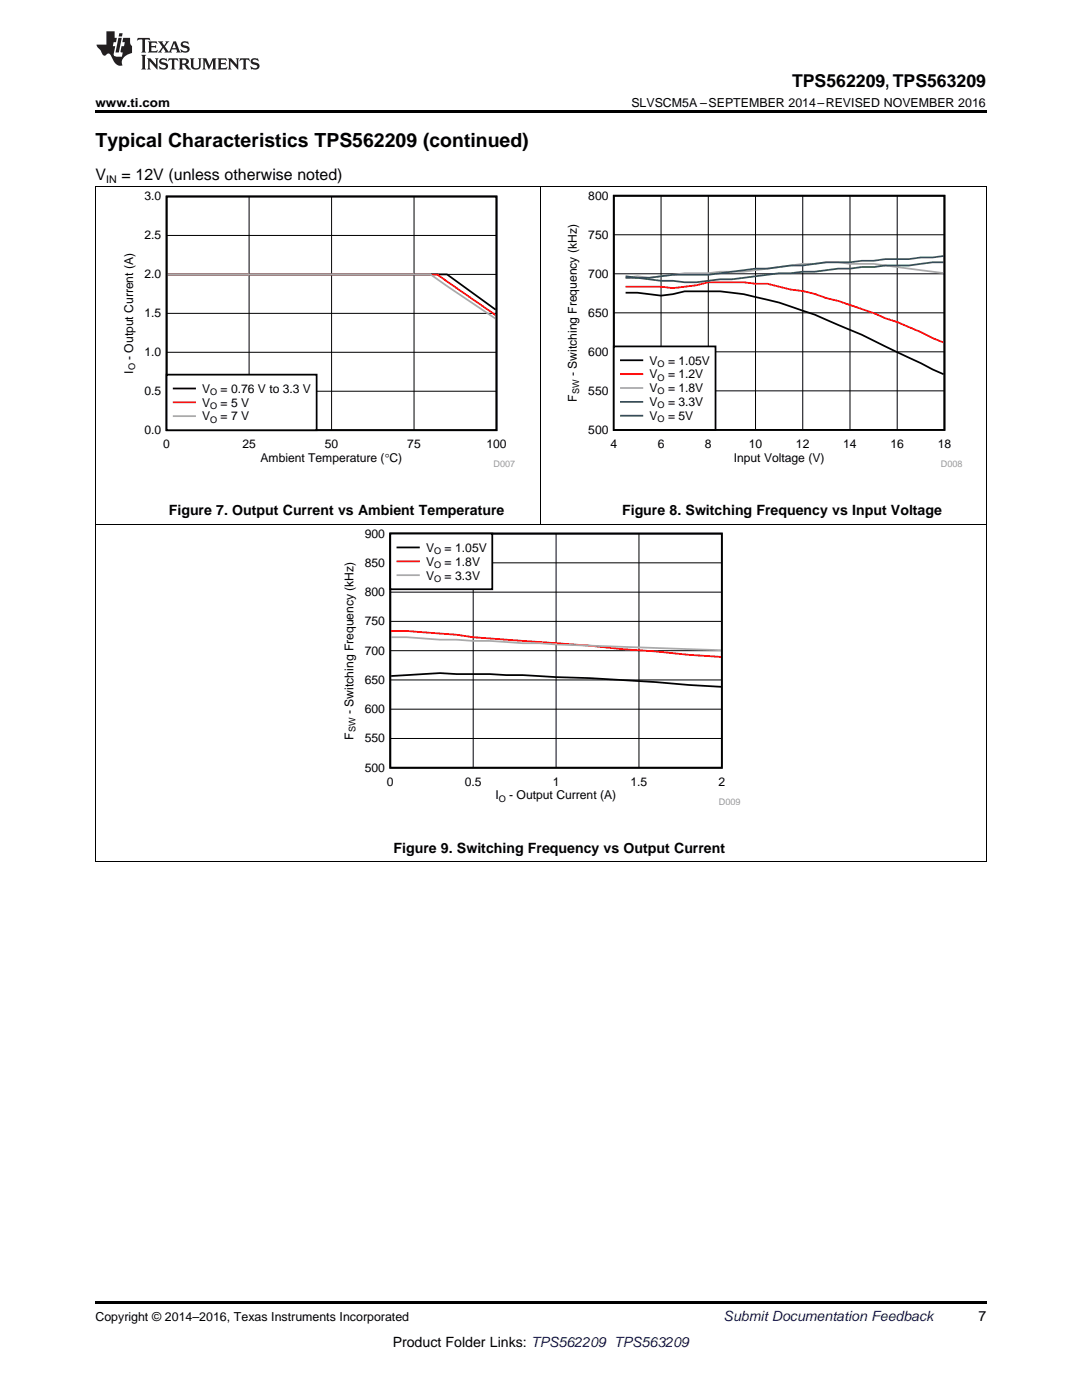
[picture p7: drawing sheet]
<svg xmlns="http://www.w3.org/2000/svg" width="216mm" height="279mm" viewBox="0 0 216 279" stroke-linecap="round" stroke-linejoin="round" font-family="sans-serif">
<path d="M19 259.7h177.8v.5h-177.8z" fill="#000"/>
<path d="M19.1 104.6v67.4M196.8 104.6v67.4M19 172h177.8" fill="none" stroke="#000" stroke-width=".2"/>
<path d="M68.2 105.6h79.5v55.1h-79.5z" fill-rule="evenodd" fill="#fff"/>
<path d="M77.9 106.5h66.1v46.7h-66.1zM78 134.9l9.8-.6 3.3 .2h6.6l3.3 .2h3.3l6.7 .4a457 457 0 0 1 26.4 1.6l6.5 .4" fill="none" stroke="#000" stroke-width=".35"/>
<path d="M77.9 118.2h66.1M77.9 112.3h66.1M94.4 106.5v46.7M111 106.5v46.7M127.5 106.5v46.7M77.9 135.7h66.1M77.9 129.9h66.1M77.9 124h66.1M77.9 147.4h66.1M77.9 141.5h66.1" fill="none" stroke="#000" stroke-width=".2"/>
<path d="M78 125.9h3.2l6.6 .5a711 711 0 0 0 29.8 2.5l6.6 .7 19.7 1.5" fill="none" stroke="#f00" stroke-width=".35"/>
<path d="M78 127.2h3.2l6.6 .5 9.9 .2a1261.6 1261.6 0 0 0 46.2 1.9" fill="none" stroke="#aaa" stroke-width=".35"/>
<path d="M77.9 106.5h20.3v11.1h-20.3z" fill-rule="evenodd" fill="#fff"/>
<path d="M77.9 106.5h20.3v11.1h-20.3zM79.3 109.3h4.3" fill="none" stroke="#000" stroke-width=".35"/>
<path d="M79.3 112h4.3" fill="none" stroke="#f00" stroke-width=".35"/>
<path d="M79.3 114.8h4.3" fill="none" stroke="#aaa" stroke-width=".35"/>
<path d="M19.1 37.3v67.3M107.9 37.3v67.3M196.8 37.3v67.3M19 104.6h177.8" fill="none" stroke="#000" stroke-width=".2"/>
<path d="M24.3 38.3h78.4v55h-78.4z" fill-rule="evenodd" fill="#fff"/>
<path d="M33.2 39.2h65.9v46.7h-65.9zM33.4 54.8h55.8l9.7 7" fill="none" stroke="#000" stroke-width=".35"/>
<path d="M49.7 39.2v46.7M66.2 39.2v46.7M82.6 39.2v46.7M33.2 54.8h65.9M33.2 47h65.9M33.2 78.1h65.9M33.2 70.3h65.9M33.2 62.5h65.9" fill="none" stroke="#000" stroke-width=".2"/>
<path d="M33.4 54.8h53.8l11.7 8.1" fill="none" stroke="#f00" stroke-width=".35"/>
<path d="M33.4 54.8h52.5l13 8.8" fill="none" stroke="#aaa" stroke-width=".35"/>
<path d="M33.2 74.8h30v11h-30z" fill-rule="evenodd" fill="#fff"/>
<path d="M33.2 74.8h30v11.1h-30zM34.7 77.5h4.2" fill="none" stroke="#000" stroke-width=".35"/>
<path d="M34.7 80.3h4.2" fill="none" stroke="#f00" stroke-width=".35"/>
<path d="M34.7 83.1h4.2" fill="none" stroke="#aaa" stroke-width=".35"/>
<path d="M112.8 38.2h79.2v55.1h-79.2z" fill-rule="evenodd" fill="#fff"/>
<path d="M122.5 39.1h66v46.7h-66zM124.8 58.4h2.4l4.7 .6 2.4-.3 2.3-.6a50.2 50.2 0 0 1 16.5 1.7l2.4 .6 2.3 .8a58 58 0 0 1 9.4 3.6 102.1 102.1 0 0 1 11.8 5.5l9.3 4.4" fill="none" stroke="#000" stroke-width=".35"/>
<path d="M131.9 39.1v46.7M141.3 39.1v46.7M150.8 39.1v46.7M160.2 39.1v46.7M169.6 39.1v46.7M179 39.1v46.7M122.5 54.6h66M122.5 46.9h66M122.5 78h66M122.5 70.2h66M122.5 62.4h66" fill="none" stroke="#000" stroke-width=".2"/>
<path d="M124.8 57.2h7.1l2.4 .3 4.7-.6 2.3-.6h7.1l2.4 .3h2.3l4.7 1.2 2.4 .3 2.3 .6 2.4 .8 2.3 .6 7.1 2.4 2.4 1a69.2 69.2 0 0 1 9.4 4l2.2 .9" fill="none" stroke="#f00" stroke-width=".35"/>
<path d="M188.3 54.5l-14-1.8h-4.7l-2.4-.4h-2.3l-2.4 .4h-2.3l-11.8 1.5h-4.7l-2.4 .3h-4.7l-7.1 .9-2.3-.3-2.4 .3" fill="none" stroke="#aaa" stroke-width=".35"/>
<path d="M188.3 51.1l-2.2 .3h-2.4l-2.3 .3h-4.7l-2.4 .3h-2.3l-2.4 .3h-4.7l-4.7 .7h-2.4l-4.7 .6h-2.3l-9.5 1.2h-7l-4.8 .6h-4.7" fill="none" stroke="#295c75" stroke-width=".35"/>
<path d="M188.3 52.3h-2.2l-4.7 .7h-4.7l-2.4 .3h-2.3l-2.4 .3h-2.4l-4.7 .6h-2.3l-2.4 .3h-2.3l-9.5 1.2h-2.3l-4.7 .6-7.1-.3-7.1-.9" fill="none" stroke="#286b49" stroke-width=".35"/>
<path d="M122.5 69.1h20.3v16.7h-20.3z" fill-rule="evenodd" fill="#fff"/>
<path d="M122.5 69.1h20.3v16.7h-20.3zM123.9 71.9h4.3" fill="none" stroke="#000" stroke-width=".35"/>
<path d="M123.9 74.7h4.3" fill="none" stroke="#f00" stroke-width=".35"/>
<path d="M123.9 77.4h4.3" fill="none" stroke="#aaa" stroke-width=".35"/>
<path d="M123.9 80.2h4.3" fill="none" stroke="#295c75" stroke-width=".35"/>
<path d="M123.9 83h4.3" fill="none" stroke="#286b49" stroke-width=".35"/>
<path d="M19 37.2h177.8" fill="none" stroke="#000" stroke-width=".2"/>
<path d="M19 22h177.8v.5h-177.8z" fill="#000"/>
<g fill="#231f20">
<path d="M27.5 7.6l-.1 .5 .4-.2h.6v.1v2.1l-.2 .4h1l-.3-.4v-2.1l.1-.1h.5l.5 .2-.2-.5zM29.5 8.3l.2 .3v1.5l-.2 .4h1.8l.2-.6a1.04 1.04 0 0 1-1.3 .2v-.7h.6l.3 .2v-.6l-.3 .2h-.6v-.6l.8-.1 .4 .3-.2-.5zM31.5 8.3l.9 1.1-.9 1.1h.8l-.2-.2 .5-.7 .4 .7-.2 .2h1.5l-.1-.2 .1-.4h.9l.1 .4-.2 .2h1l-.3-.3-.7-1.9h-.5l-.9 2-.8-1 .9-1h-.8l.1 .3-.3 .5-.4-.6 .2-.2zM34.7 8.6l.4 1h-.7zM36.3 8.4a.63 .63 0 0 0-.2 .7 .63 .63 0 0 0 .6 .4l.6 .2 .1 .2a.75 .75 0 0 1-.7 .4 .75 .75 0 0 1-.6-.5l.1 .7 .1-.1a1.11 1.11 0 0 0 1.5-.6 1.13 1.13 0 0 0-1.2-.8l-.1-.4a1.04 1.04 0 0 1 1.2 .2l-.2-.5-.1 .1-.5-.2zM28.2 10.9l.2 .4v2.2l-.2 .4h1l-.3-.4v-2.2l.3-.4zM29.3 11.6l.3 .4v1.5l-.3 .4h.8l-.2-.4v-1.3l1.5 1.7v-1.9l.2-.4h-.7l.2 .4v.9l-1.1-1.3zM32 11.8a.62 .62 0 0 0-.2 .7 .62 .62 0 0 0 .6 .4l.6 .1 .1 .3a.76 .76 0 0 1-.7 .3 .76 .76 0 0 1-.6-.4l.1 .7 .1-.1a1.11 1.11 0 0 0 1.5-.6 1.13 1.13 0 0 0-1.2-.8l-.1-.4a1.04 1.04 0 0 1 1.2 .2l-.2-.6-.1 .1-.5-.1zM33.7 11.6l-.2 .6a.61 .61 0 0 1 .8-.3v1.6l-.2 .4h.9l-.2-.4v-1.6a.63 .63 0 0 1 .8 .3l-.2-.6zM35.6 11.6l.3 .4v1.5l-.3 .4h1l-.2-.2v-.8l.5 .2a.76 .76 0 0 0 1.2 .7l-1-1a.58 .58 0 0 0 .6-.5 .58 .58 0 0 0-.5-.6zM36.4 11.9h.1a.45 .45 0 0 1 .5 .1 .45 .45 0 0 1 .1 .5l-.7 .2zM37.9 11.6l.2 .2a2.17 2.17 0 0 0 .3 1.9 .99 .99 0 0 0 1.6-.6v-1.1l.2-.4h-.7l.2 .2a1.92 1.92 0 0 1-.2 1.8 .6 .6 0 0 1-.9-.5v-1.1l.2-.4zM40.4 11.6l.2 .4v1.5l-.2 .4h.7l-.2-.4v-1.4l.8 1.8 .8-1.8v1.4l-.2 .4h.9l-.2-.4v-1.5l.2-.4h-.8l-.6 1.5-.6-1.5zM43.4 11.6l.2 .4v1.5l-.2 .4h1.8l.2-.6a1.04 1.04 0 0 1-1.3 .1v-.6h.5l.4 .2v-.6l-.4 .2h-.5v-.7h.8l.3 .3-.1-.6zM45.5 11.6l.2 .4v1.5l-.2 .4h.7l-.2-.4v-1.3l1.5 1.7v-1.9l.2-.4h-.7l.2 .4v.9l-1.1-1.3zM47.9 11.6l-.1 .6a.61 .61 0 0 1 .8-.3v1.6l-.3 .4h1l-.3-.4 .1-1.6a.63 .63 0 0 1 .7 .3l-.1-.6zM50.2 11.8a.62 .62 0 0 0-.2 .7 .62 .62 0 0 0 .6 .4l.6 .1 .2 .3a.76 .76 0 0 1-.8 .3 .76 .76 0 0 1-.6-.4l.1 .7 .2-.1a1.11 1.11 0 0 0 1.5-.6 1.13 1.13 0 0 0-1.3-.8l-.1-.4a1.04 1.04 0 0 1 1.2 .2l-.1-.6-.2 .1-.5-.1z"/>
<path d="M21.2 6.3v2.6h-1.9l.1 .4 .7 .9a.91 .91 0 0 0 1 .8 .56 .56 0 0 1 .5-.3 .56 .56 0 0 1 .5 .3l.4 .8a1.53 1.53 0 0 0 1.9 1.2 1.54 1.54 0 0 1 1-2.1l.9-.3v-1.4a1.52 1.52 0 0 1-.3-1.6h-1.4l-.2 .8h.5l-.2 .8h-.4l-.2 1v.2l.4 .1-.2 .8a1.93 1.93 0 0 1-1.6-.3l.3-1.8h-.5l.2-.8h.4l.2-.8h-.4v-1.3zM23.6 7.6l-.6 2.9h.7l.6-2.9zM23.8 6.6l-.1 .7h.6l.2-.7z"/>
</g>
<text font-size="3.9" x="19" y="29.3">Typical Characteristics TPS562209 (continued)</text>
<text font-size="3.5" x="158" y="17.3">TPS562209, TPS563209</text>
<g font-size="3.2">
<text x="19" y="36">V</text>
<text x="24.2" y="36">= 12V (unless otherwise noted)</text>
</g>
<g font-size="2.8">
<text x="33.7" y="102.9">Figure 7. Output Current vs Ambient Temperature</text>
<text x="124.1" y="102.9">Figure 8. Switching Frequency vs Input Voltage</text>
<text x="78.5" y="170.3">Figure 9. Switching Frequency vs Output Current</text>
<text x="195.3" y="263.6">7</text>
<text x="78.4" y="268.9">Product Folder Links: TPS562209 TPS563209</text>
</g>
<text font-size="2.8" fill="#0000c8" x="144.4" y="263.6">Submit Documentation Feedback</text>
<g font-size="2.5">
<text x="19" y="21.4">www.ti.com</text>
<text x="126" y="21.4">SLVSCM5A –SEPTEMBER 2014–REVISED NOVEMBER 2016</text>
<text x="19" y="263.6">Copyright © 2014–2016, Texas Instruments Incorporated</text>
</g>
<g font-size="2.4">
<text x="28.8" y="40">3.0</text>
<text x="117.4" y="39.9">800</text>
<text x="28.8" y="47.8">2.5</text>
<text x="117.4" y="47.6">750</text>
<text x="28.8" y="55.6">2.0</text>
<text x="117.4" y="55.4">700</text>
<text x="28.8" y="63.3">1.5</text>
<text x="117.4" y="63.2">650</text>
<text x="26.6" y="71.8" transform="rotate(-90 26.6 71.8)">- Output Current (A)</text>
<text x="28.8" y="71.1">1.0</text>
<text x="117.4" y="71">600</text>
<text x="26.6" y="74.6" transform="rotate(-90 26.6 74.6)">I</text>
<text x="115.1" y="75.1" transform="rotate(-90 115.1 75.1)">- Switching Frequency (kHz)</text>
<text x="129.6" y="72.8">V</text>
<text x="129.6" y="75.5">V</text>
<text x="133.3" y="72.8">= 1.05V</text>
<text x="133.3" y="75.5">= 1.2V</text>
<text x="28.8" y="78.9">0.5</text>
<text x="40.3" y="78.4">V</text>
<text x="40.3" y="81.2">V</text>
<text x="40.3" y="83.9">V</text>
<text x="44" y="78.4">= 0.76 V to 3.3 V</text>
<text x="44" y="81.2">= 5 V</text>
<text x="44" y="83.9">= 7 V</text>
<text x="115.1" y="80.2" transform="rotate(-90 115.1 80.2)">F</text>
<text x="117.4" y="78.8">550</text>
<text x="129.6" y="78.3">V</text>
<text x="129.6" y="81.1">V</text>
<text x="129.6" y="83.8">V</text>
<text x="133.3" y="78.3">= 1.8V</text>
<text x="133.3" y="81.1">= 3.3V</text>
<text x="133.3" y="83.8">= 5V</text>
<text x="28.8" y="86.6">0.0</text>
<text x="32.6" y="89.4">0</text>
<text x="48.4" y="89.4">25</text>
<text x="64.8" y="89.4">50</text>
<text x="81.3" y="89.4">75</text>
<text x="97.1" y="89.4">100</text>
<text x="117.4" y="86.6">500</text>
<text x="121.8" y="89.3">4</text>
<text x="131.2" y="89.3">6</text>
<text x="140.7" y="89.3">8</text>
<text x="149.4" y="89.3">10</text>
<text x="158.8" y="89.3">12</text>
<text x="168.3" y="89.3">14</text>
<text x="177.7" y="89.3">16</text>
<text x="187.1" y="89.3">18</text>
<text x="52" y="92.2">Ambient Temperature (qC)</text>
<text x="146.4" y="92.1">Input Voltage (V)</text>
<text x="72.8" y="107.3">900</text>
<text x="72.8" y="113.1">850</text>
<text x="85" y="110.1">V</text>
<text x="85" y="112.9">V</text>
<text x="88.7" y="110.1">= 1.05V</text>
<text x="88.7" y="112.9">= 1.8V</text>
<text x="72.8" y="119">800</text>
<text x="85" y="115.7">V</text>
<text x="88.7" y="115.7">= 3.3V</text>
<text x="72.8" y="124.8">750</text>
<text x="72.8" y="130.7">700</text>
<text x="72.8" y="136.5">650</text>
<text x="70.5" y="142.5" transform="rotate(-90 70.5 142.5)">- Switching Frequency (kHz)</text>
<text x="72.8" y="142.3">600</text>
<text x="70.5" y="147.6" transform="rotate(-90 70.5 147.6)">F</text>
<text x="72.8" y="148.2">550</text>
<text x="72.8" y="154">500</text>
<text x="77.2" y="156.8">0</text>
<text x="92.7" y="156.8">0.5</text>
<text x="98.8" y="159.6">I</text>
<text x="101.6" y="159.6">- Output Current (A)</text>
<text x="110.3" y="156.8">1</text>
<text x="125.8" y="156.8">1.5</text>
<text x="143.4" y="156.8">2</text>
</g>
<text font-size="2.1" x="21.2" y="36.6">IN</text>
<g font-size="1.8">
<text x="27" y="73.9" transform="rotate(-90 27 73.9)">O</text>
<text x="131.2" y="73.2">O</text>
<text x="131.2" y="75.9">O</text>
<text x="42" y="78.8">O</text>
<text x="42" y="81.6">O</text>
<text x="115.6" y="78.7" transform="rotate(-90 115.6 78.7)">SW</text>
<text x="131.2" y="78.7">O</text>
<text x="131.2" y="81.5">O</text>
<text x="42" y="84.3">O</text>
<text x="131.2" y="84.2">O</text>
<text x="86.6" y="110.5">O</text>
<text x="86.6" y="113.3">O</text>
<text x="86.6" y="116.1">O</text>
<text x="70.9" y="146.1" transform="rotate(-90 70.9 146.1)">SW</text>
<text x="99.5" y="160">O</text>
</g>
<g font-size="1.8" fill="#999">
<text x="98.5" y="93.2">D007</text>
<text x="187.7" y="93.2">D008</text>
<text x="143.4" y="160.6">D009</text>
</g>
</svg>
